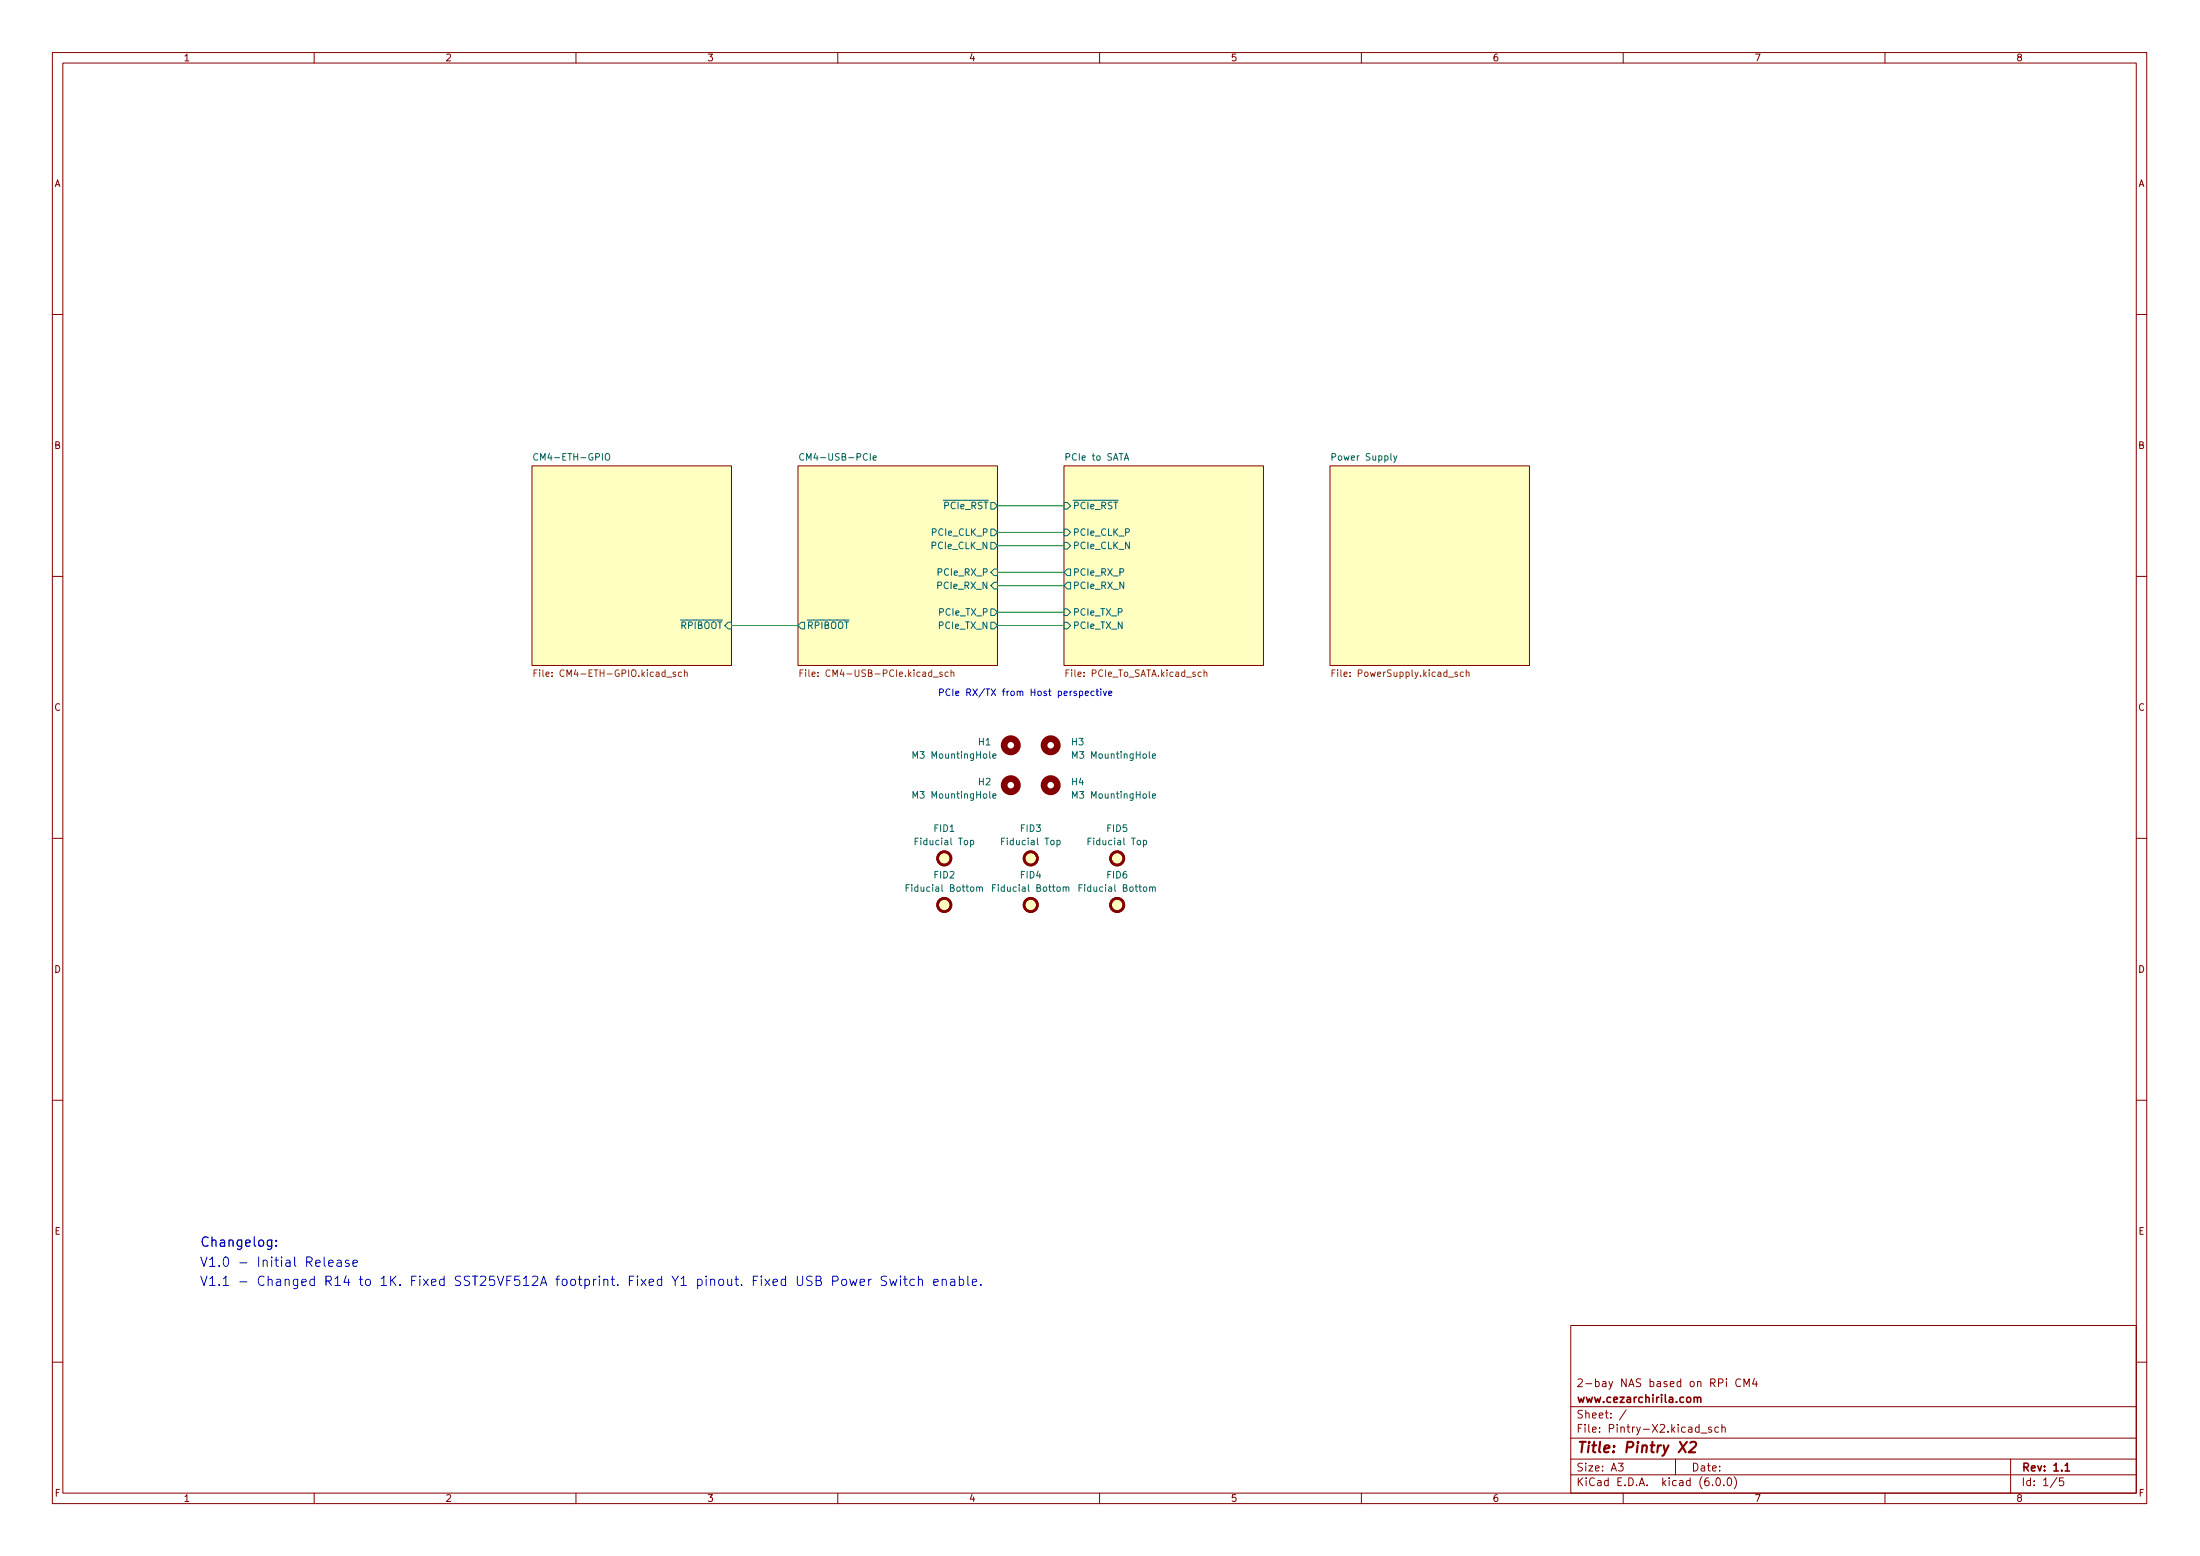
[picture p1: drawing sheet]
<svg xmlns="http://www.w3.org/2000/svg" width="420mm" height="297mm" viewBox="0 0 420 297" stroke-linecap="round" stroke-linejoin="round" font-family="sans-serif">
<g fill="none" stroke="#840000" stroke-width=".19">
<path d="M10 10h400v277h-400zM12 12h396v273h-396zM60 10v2M110 10v2M160 10v2M210 10v2M260 10v2M310 10v2M360 10v2M10 60h2M408 60h2M101.6 88.9h38.1v38.1h-38.1z"/>
<path d="M152.4 88.9h38.1v38.1h-38.1zM203.2 88.9h38.1v38.1h-38.1zM254 88.9h38.1v38.1h-38.1zM10 110h2M408 110h2M10 160h2M408 160h2M10 210h2M408 210h2M300 253h108v32h-108zM10 260h2M300 278.5h108"/>
<path d="M300 274.5h108M300 268.5h108M309.1 279.3h.9l-.5 .6 .4 .1v.7l-.2 .1-.6-.1M310.6 269.1l-1.3 2M320 278.5v3M324.9 273.6h1.1M326.8 272.5l-.3-.1-.2 .2 .1 .2 .4 .2v.3h-.5M328.2 272.5l-.4-.1-.3 .3 .1 .6h.6M328.9 272.6l.2-.2 .3 .1 .1 .9M328.9 271.9v1.5M332.4 263.4a.6 .6 0 0 0-.7 0 .6 .6 0 0 0-.2 .7 .56 .56 0 0 0 .3 .5 .56 .56 0 0 0 .6 0M333.1 264.7v-1.5l.5 1.1 .5-1.1v1.5"/>
<path d="M335.1 263.1l-.4 1.1h.9M335.4 263.7v1M384 278.5v6.5M408 260h2M60 285v2M110 285v2M160 285v2M210 285v2M260 285v2M300 281.5h108M310 285v2M327.1 283.5v.1"/>
<path d="M327.9 282.2l.2-.1a.8 .8 0 0 1 .5 .8 .8 .8 0 0 1-.5 .7 1 1 0 0 1-.2-1.4zM329.2 283.5v.1M330.1 282.2l.1-.1a.8 .8 0 0 1 .5 .8 .8 .8 0 0 1-.5 .7 1 1 0 0 1-.1-1.4zM331.2 281.9a1.72 1.72 0 0 1 0 2.3M360 285v2M392.9 282l-1.3 2M394.1 282.1h-.7l-.1 .7 .2-.1 .5 .1 .1 .2v.5l-.3 .1-.5-.1"/>
</g>
<path d="M323.5 266.9l.3-.2 .3 .1 .1 .9M323.5 266.7v1M324.2 266.9l.2-.2 .4 .1v.9M394.4 279.7l.4-.4v1.5M394.4 280.8h.9" fill="none" stroke="#840000" stroke-width=".3"/>
<path d="M320.8 275.2l1.1 2M322.2 275.2l-1.6 2M322.8 275.4l.3-.2h.5l.3 .2v.4l-.1 .3-1.3 1.1h1.2" fill="none" stroke="#840000" stroke-width=".4"/>
<g fill="#ffffc2" stroke="#ffffc2" stroke-width=".19">
<path d="M152.4 88.9h38.1v38.1h-38.1z"/>
<path d="M254 88.9h38.1v38.1h-38.1z"/>
<path d="M203.2 88.9h38.1v38.1h-38.1z"/>
<path d="M101.6 88.9h38.1v38.1h-38.1z"/>
<circle cx="180.3" cy="163.9" r="1.27"/>
<circle cx="180.3" cy="172.8" r="1.27"/>
<circle cx="213.4" cy="172.8" r="1.27"/>
<circle cx="213.4" cy="163.9" r="1.27"/>
<circle cx="196.8" cy="172.8" r="1.27"/>
<circle cx="196.8" cy="163.9" r="1.27"/>
</g>
<g fill="none" stroke="#006464" stroke-width=".19">
<path d="M102.7 86.7a.6 .6 0 0 0-.8 .4 .6 .6 0 0 0 .6 .8l.2-.2M115.6 86.8l.3-.2a.43 .43 0 0 1 .5 .4v.4a.42 .42 0 0 1-.4 .5 .42 .42 0 0 1-.4-.5zM153.5 86.7a.6 .6 0 0 0-.8 .4 .6 .6 0 0 0 .6 .8l.2-.2M166.8 87.4l.6-.1-.1-.2-.4-.1-.1 .2v.6h.5M189.2 95.9h.7l.6 .7-.6 .6h-.7zM203.2 95.9h.6l.7 .7-.7 .6h-.6zM214.7 87.9l.4-1.3 .5 1.3M214.8 87.5h.6M266.2 87l.3 .9M266.8 87l-.4 1.2-.2 .1M139.1 118.8h.6v1.3h-.6l-.7-.7zM153 118.8h.7v1.3h-.7l-.6-.7z"/>
<path d="M189.2 118.8h.7l.6 .6-.6 .7h-.7zM189.2 103.5h.7l.6 .7-.6 .6h-.7zM189.2 101h.7l.6 .6-.6 .7h-.7zM189.2 111.8l.7-.6h.6v1.2h-.6zM189.2 116.2h.7l.6 .7-.6 .6h-.7zM189.9 108.6h.6v1.3h-.6l-.7-.6zM203.2 116.2h.6l.7 .7-.7 .6h-.6zM203.2 118.8h.6l.7 .6-.7 .7h-.6zM203.2 101h.6l.7 .6-.7 .7h-.6zM203.2 103.5h.6l.7 .7-.7 .6h-.6zM203.8 111.2h.7v1.2h-.7l-.6-.6zM203.8 108.6h.7v1.3h-.7l-.6-.6z"/>
<path d="M174.4 144.8v-1.3l.4 .9 .4-.9v1.3M174.4 152.4v-1.3l.4 .9 .4-.9v1.3M189.6 144.3l.6-.1v-.2l-.4-.1-.2 .2 .1 .6h.5M189.6 152l.6-.2v-.2l-.4-.1-.2 .2 .1 .6h.5M204.9 144.8v-1.3l.4 .9 .4-.9v1.3M204.9 152.4v-1.3l.4 .9 .4-.9v1.3M220.1 144.3l.6-.1-.1-.2-.3-.1-.2 .2 .1 .6h.4M220.1 152l.6-.2-.1-.2-.3-.1-.2 .2 .1 .6h.4M173.1 169.5h.4M173.7 168.9h-.6v1.3M185.4 160.5l.3-.1 .3 .3-.2 .5h-.4M185.4 160.4v1.3"/>
<path d="M186.5 169.4l.2-.1 .3 .1 .1 .8M186.5 169.3v.9M187.1 169.5l.2-.2 .3 .1v.8M189.6 169.5h.4M190.2 168.9h-.6v1.3M201.9 160.5l.3-.1 .3 .3-.1 .5h-.5M201.9 160.4v1.3M203 169.4l.2-.1 .3 .1 .1 .8M203 169.3v.9M203.6 169.5l.2-.2 .3 .1v.8M206.1 169.5h.4M206.7 168.9h-.6v1.3"/>
<path d="M218.4 160.5l.3-.1 .3 .3-.1 .5h-.5M218.4 160.4v1.3M219.6 169.4l.1-.1 .3 .1 .1 .8M219.6 169.3v.9M220.1 169.5l.2-.2 .3 .1v.8"/>
</g>
<g fill="none" stroke="#725600" stroke-width=".19">
<path d="M102 128.5h.4M102.6 127.9h-.6v1.2M103.1 127.9v.1M103.1 128.3v.8M130.2 128.4l-.4-.1-.2 .2 .1 .6h.5M130.7 128.4l.2-.1 .3 .1 .1 .7M130.7 127.9v1.2M152.8 128.5h.4M153.4 127.9h-.6v1.2M153.9 127.9v.1M153.9 128.3v.8M179.9 128.4l-.3-.1-.1 .2v.2l.4 .1v.3h-.4"/>
<path d="M181.1 128.4l-.4-.1-.2 .2 .1 .6h.5M181.6 128.4l.2-.1 .3 .1 .1 .7M181.6 127.9v1.2M229.4 128.4l-.4-.1-.2 .2 .1 .6h.5M229.9 128.4l.2-.1 .3 .1 .1 .7M229.9 127.9v1.2M254.4 128.5h.4M255 127.9h-.6v1.2M279.5 128.4l-.4-.1-.2 .2 .1 .6h.5M280 128.4l.2-.1 .3 .1 .1 .7M280 127.9v1.2"/>
</g>
<g fill="none" stroke="#840000" stroke-width="1.3">
<circle cx="193" cy="149.9" r="1.27"/>
<circle cx="193" cy="142.3" r="1.27"/>
<circle cx="200.7" cy="142.3" r="1.27"/>
<circle cx="200.7" cy="149.9" r="1.27"/>
</g>
<g fill="none" stroke="#840000" stroke-width=".51">
<circle cx="180.3" cy="163.9" r="1.27"/>
<circle cx="180.3" cy="172.8" r="1.27"/>
<circle cx="196.8" cy="163.9" r="1.27"/>
<circle cx="196.8" cy="172.8" r="1.27"/>
<circle cx="213.4" cy="172.8" r="1.27"/>
<circle cx="213.4" cy="163.9" r="1.27"/>
</g>
<g fill="none" stroke="#0000c2" stroke-width=".19">
<path d="M207.3 132.4l.6-.2-.1-.2-.4-.1-.1 .2v.6h.5M209 132l-.4-.1-.2 .3 .1 .5h.5M209.3 131.9h.5M209.5 131.5v1.1l.3 .2M210.2 131.5v.1M210.2 131.9v.9M210.7 131.9l.3 .9 .3-.9M211.7 132.4l.6-.2v-.2l-.4-.1-.2 .2 .1 .6h.5M61.9 240v1.5l.3 .3M62.8 241.2l.8-.2-.1-.4h-.5l-.2 .2 .1 .9h.6M64.4 240.6h.7l.1 1.2M65.2 241l-.6 .1a.35 .35 0 0 0-.3 .3 .35 .35 0 0 0 .3 .4l.6-.1"/>
<path d="M66.6 240.6h-.4l-.3 .2 .1 .3 .6 .1v.5h-.7M67.4 241.2l.9-.2-.1-.4h-.5l-.3 .2 .1 .9h.7M159 244.5h.9l.2-.3-.1-.4-.3-.2h-.7v1.8M160.9 244.3l.4-.1 .4 .3v.6l-.4 .3-.4-.1-.2-.2v-.6zM162.3 244.2l.3 1.2 .4-.9 .3 .9 .4-1.2M164.3 244.8l.8-.2-.1-.3-.5-.1-.2 .3v.8h.7M165.9 244.2v1.2M166.4 244.2l-.3 .1-.2 .2M169.3 243.7l-.7-.1-.2 .2v.5l.7 .3 .2 .5-.3 .3-.7-.1M169.9 244.2l.4 1.2 .3-.9 .3 .9 .4-1.2M172 243.6v.2M172 244.2v1.2"/>
<path d="M172.6 244.2h.7M172.8 243.6v1.5l.1 .2 .4 .1M174.6 244.3l-.5-.1-.3 .3v.6l.1 .2h.7M175.4 244.4l.3-.2 .4 .1 .1 1.1M175.4 243.6v1.8M178.3 244.8l.9-.2-.1-.3-.5-.1-.3 .3 .1 .8h.7M179.9 244.4l.3-.2 .4 .1 .1 1.1M179.9 244.2v1.2M181.6 244.3h.7v1.1M182.3 244.6l-.6 .1a.35 .35 0 0 0-.2 .4 .35 .35 0 0 0 .2 .3l.6-.1M183.2 244.3l.5-.1 .4 .3v.6l-.2 .2h-.7M183.2 243.6v1.8"/>
<path d="M184.8 243.6v1.5l.3 .3M185.7 244.8l.8-.2v-.3l-.6-.1-.2 .3 .1 .8h.7M187.3 245.2v.2"/>
</g>
<path d="M52.8 237.7v.2M52.8 236.8v.2" fill="none" stroke="#0000c2" stroke-width=".25"/>
<path d="M190.5 96.6h12.7M139.7 119.4h12.7M190.5 104.2h12.7M190.5 111.8h12.7M190.5 101.6h12.7M190.5 109.3h12.7M190.5 119.4h12.7M190.5 116.9h12.7" fill="none" stroke="#009600" stroke-width=".19"/>
<text font-size="2.8" fill="#840000" x="301" y="277.3">Title: Pintry X2</text>
<g font-size="2.5" fill="#0000c2">
<text x="38.1" y="238">Changelog:</text>
<text x="38.1" y="241.8">V1.0 - Initial Release</text>
<text x="38.1" y="245.5">V1.1 - Changed R14 to 1K. Fixed SST25VF512A footprint. Fixed Y1 pinout. Fixed USB Power Switch enable.</text>
</g>
<g font-size="2.1" fill="#840000">
<text x="301" y="267.8">www.cezarchirila.com</text>
<text x="301" y="264.8">2-bay NAS based on RPi CM4</text>
<text x="301" y="273.5">File: Pintry-X2.kicad_sch</text>
<text x="301" y="270.8">Sheet: /</text>
<text x="301" y="280.9">Size: A3</text>
<text x="323" y="280.9">Date:</text>
<text x="386" y="280.9">Rev: 1.1</text>
<text x="301" y="283.7">KiCad E.D.A. kicad (6.0.0)</text>
<text x="386" y="283.7">Id: 1/5</text>
</g>
<g font-size="1.8" fill="#840000">
<text x="35" y="11.7">1</text>
<text x="85" y="11.7">2</text>
<text x="135" y="11.7">3</text>
<text x="185" y="11.7">4</text>
<text x="235" y="11.7">5</text>
<text x="285" y="11.7">6</text>
<text x="335" y="11.7">7</text>
<text x="385" y="11.7">8</text>
<text x="10.3" y="35.7">A</text>
<text x="408.3" y="35.7">A</text>
<text x="10.3" y="85.7">B</text>
<text x="408.3" y="85.7">B</text>
<text x="10.3" y="135.7">C</text>
<text x="408.3" y="135.7">C</text>
<text x="10.3" y="185.7">D</text>
<text x="408.3" y="185.7">D</text>
<text x="10.4" y="235.7">E</text>
<text x="408.4" y="235.7">E</text>
<text x="10.4" y="285.7">F</text>
<text x="35" y="286.7">1</text>
<text x="85" y="286.7">2</text>
<text x="135" y="286.7">3</text>
<text x="185" y="286.7">4</text>
<text x="235" y="286.7">5</text>
<text x="285" y="286.7">6</text>
<text x="335" y="286.7">7</text>
<text x="385" y="286.7">8</text>
<text x="408.4" y="285.7">F</text>
</g>
<g font-size="1.8" fill="#006464">
<text x="102.7" y="87.9">CM4-ETH-GPIO</text>
<text x="153.8" y="87.9">CM4-USB-PCIe</text>
<text x="203.8" y="87.9">PCIe to SATA</text>
<text x="254.7" y="87.9">Power Supply</text>
<text x="179" y="97.2">~{PCIe_RST}</text>
<text x="204.9" y="97.2">~{PCIe_RST}</text>
<text x="178" y="104.8">PCIe_CLK_N</text>
<text x="178.1" y="102.3">PCIe_CLK_P</text>
<text x="204.9" y="102.3">PCIe_CLK_P</text>
<text x="204.9" y="104.8">PCIe_CLK_N</text>
<text x="179.2" y="112.4">PCIe_RX_N</text>
<text x="179.3" y="109.9">PCIe_RX_P</text>
<text x="204.9" y="112.4">PCIe_RX_N</text>
<text x="204.9" y="109.9">PCIe_RX_P</text>
<text x="179.5" y="117.5">PCIe_TX_P</text>
<text x="204.9" y="117.5">PCIe_TX_P</text>
<text x="128.6" y="120.1">~{RPIBOOT}</text>
<text x="154.1" y="120.1">~{RPIBOOT}</text>
<text x="179.4" y="120.1">PCIe_TX_N</text>
<text x="204.9" y="120.1">PCIe_TX_N</text>
<text x="186.9" y="142.3">H1</text>
<text x="204.7" y="142.3">H3</text>
<text x="175.1" y="144.8">M3 MountingHole</text>
<text x="186.9" y="149.9">H2</text>
<text x="204.7" y="149.9">H4</text>
<text x="205.6" y="144.8">M3 MountingHole</text>
<text x="175.1" y="152.4">M3 MountingHole</text>
<text x="205.6" y="152.4">M3 MountingHole</text>
<text x="175.1" y="161.3">Fiducial Top</text>
<text x="178.4" y="158.8">FID1</text>
<text x="191.6" y="161.3">Fiducial Top</text>
<text x="194.9" y="158.8">FID3</text>
<text x="208.2" y="161.3">Fiducial Top</text>
<text x="211.4" y="158.8">FID5</text>
<text x="178.4" y="167.7">FID2</text>
<text x="194.9" y="167.7">FID4</text>
<text x="211.4" y="167.7">FID6</text>
<text x="173.7" y="170.2">Fiducial Bottom</text>
<text x="190.2" y="170.2">Fiducial Bottom</text>
<text x="206.7" y="170.2">Fiducial Bottom</text>
</g>
<g font-size="1.8" fill="#725600">
<text x="103.6" y="129.2">File: CM4-ETH-GPIO.kicad_sch</text>
<text x="154.6" y="129.2">File: CM4-USB-PCIe.kicad_sch</text>
<text x="204" y="129.2">File: PCIe_To_SATA.kicad_sch</text>
<text x="255.3" y="129.2">File: PowerSupply.kicad_sch</text>
</g>
<text font-size="1.8" fill="#0000c2" x="179.1" y="132.8">PCIe RX/TX from Host perspective</text>
</svg>
